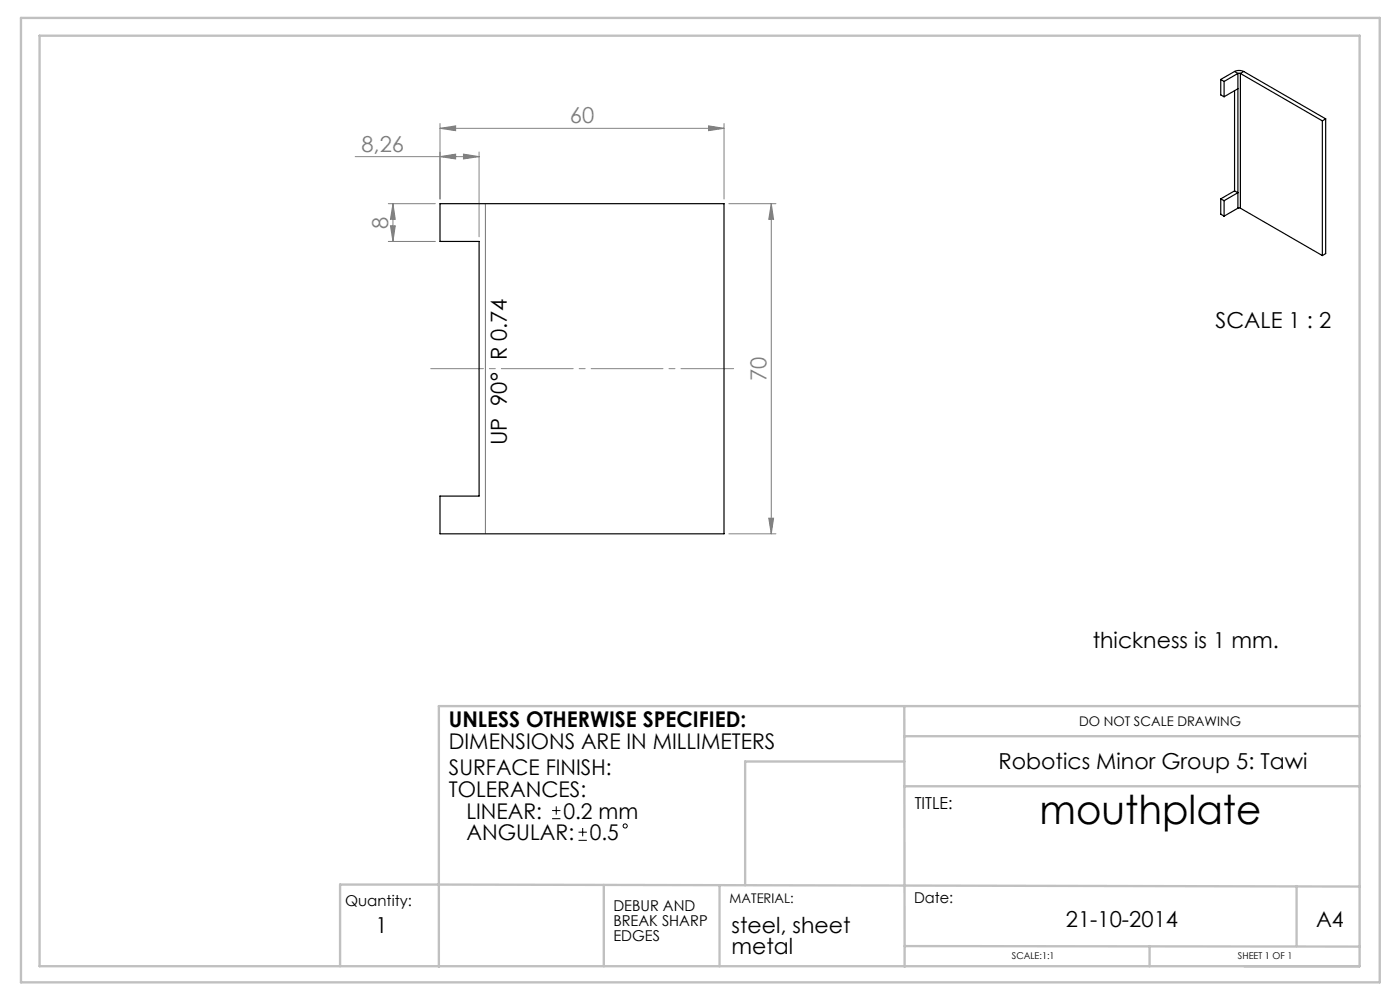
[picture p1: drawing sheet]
<svg xmlns="http://www.w3.org/2000/svg" width="297mm" height="210mm" viewBox="0 0 297 210" stroke-linecap="round" stroke-linejoin="round" font-family="sans-serif">
<g fill="none" stroke="#000" stroke-width=".21">
<path d="M117.1 173.7h1.8M117.1 171.9h1.8M118 171.1v1.7M122.7 178.3h1.8M122.7 176.5h1.8M123.6 175.6v1.8"/>
<circle cx="132.6" cy="175.2" r=".44"/>
</g>
<g fill="none" stroke="#808080" stroke-width=".21">
<path d="M75.4 33.2h26.2M93.3 27.2l3.4-.5v1zM93.3 33.2l3.4-.5v1zM93.3 26.2v16M93.3 27.2h60.3M98.3 32.7l3.3 .5-3.3 .5zM101.6 32.2v18M150.3 26.7l3.3 .5-3.3 .5zM153.6 26.2v16M82.4 43.2h10M82.4 51.2h10M82.8 47.9h1.1l-.5 3.3z"/>
<path d="M83.4 43.2v8M83.4 43.2l.5 3.3h-1.1zM103 43.2v70M154.6 43.2h10M163.6 43.2l.5 3.3h-1zM163.6 43.2v70M154.6 113.2h10M163.1 109.9h1l-.5 3.3z"/>
</g>
<path d="M155.6 78.2h-64.2" fill="none" stroke="#808080" stroke-width=".21" stroke-dasharray="15.2 1.3 1.3 1.3" stroke-dashoffset="4.1"/>
<g fill="none" stroke="#c0c0c0" stroke-width=".5">
<path d="M4.4 3.8h288.3v204.6h-288.3zM8.4 7.6h280v197.4h-280zM191.8 149.8l.1 55.3M191.8 156.2h96.6M288.4 149.8h-195.3v55.3M191.8 166.8h96.6M191.8 161.5h-33.7v26.3M128.1 187.7v17.3M152.6 187.7v17.3M275.1 188v12.7M288.4 188.1l-216.3-.5v17.4M191.9 200.7l96.5 .1"/>
<path d="M243.9 200.7v4.3"/>
</g>
<g fill="#808080">
<path d="M93.3 27.2l3.4-.5v1zM150.3 26.7l3.3 .5-3.3 .5z"/>
<path d="M93.3 33.2l3.4-.5v1zM98.3 32.7l3.3 .5-3.3 .5z"/>
<path d="M163.1 109.9h1l-.5 3.3zM163.6 43.2l.5 3.3h-1z"/>
<path d="M83.4 43.2l.5 3.3h-1.1zM82.8 47.9h1.1l-.5 3.3z"/>
</g>
<g fill="none" stroke="#000" stroke-width=".25">
<path d="M259 16.9l.7 .4M259 16.9v3.2l.7 .4M259.7 17.3v3.2M261.9 15.2l.7-.3 1.2 .3M261.9 15.2l-2.9 1.7M261.9 15.2l.7 .4M261.9 19.3v21.2M262.6 15.6h.5M262.6 15.6l-2.9 1.7M262.6 15.6v28.6M262.6 18.8l-2.9 1.7M263.1 15.6l17.4 10"/>
<path d="M263.1 15.6v28.6M263.8 15.2l17.4 10M263.8 15.2l-.7 .4M280.5 25.6v28.6M281.2 25.2l-.7 .4M281.2 25.2v28.6l-.7 .4M93.3 43.2h60.3v70h-60.3v-8h8.3v-54h-8.3zM259 42.2v3.2l.7 .5M259 42.2l.7 .4M259.7 42.6v3.3M261.9 40.5l.7 .4-2.9 1.7M261.9 40.5l-2.9 1.7"/>
<path d="M262.6 44.2h.5M262.6 44.2l-2.9 1.7M263.1 44.2l17.4 10"/>
</g>
<text font-size="8.5" x="220.5" y="174.8">mouthplate</text>
<g font-size="4.7" fill="#808080">
<text x="120.9" y="26.2">60</text>
<text x="76.7" y="32.2">8,26</text>
<text x="82.4" y="48.5" transform="rotate(-90 82.4 48.5)">8</text>
<text x="162.6" y="80.8" transform="rotate(-90 162.6 80.8)">70</text>
</g>
<g font-size="4.7">
<text x="257.8" y="69.5">SCALE 1 : 2</text>
<text x="107.6" y="94.5" transform="rotate(-90 107.6 94.5)">UP 90° R 0.74</text>
<text x="231.8" y="137.4">thickness is 1 mm.</text>
<text x="211.8" y="163.1">Robotics Minor Group 5: Tawi</text>
<text x="79.6" y="197.8">1</text>
<text x="155.2" y="197.8">steel, sheet</text>
<text x="226.1" y="196.6">21-10-2014</text>
<text x="155.2" y="202.4">metal</text>
</g>
<g font-size="4.6">
<text x="95.2" y="154.3">UNLESS OTHERWISE SPECIFIED:</text>
<text x="95.2" y="158.9">DIMENSIONS ARE IN MILLIMETERS</text>
<text x="95.2" y="164.5">SURFACE FINISH:</text>
<text x="95.2" y="169.1">TOLERANCES:</text>
<text x="98.9" y="173.7">LINEAR:</text>
<text x="119.5" y="173.7">0.2 mm</text>
<text x="99" y="178.2">ANGULAR:</text>
<text x="125.1" y="178.2">0.5</text>
<text x="279.2" y="196.6">A4</text>
</g>
<text font-size="3.5" x="194" y="171.7">TITLE:</text>
<g font-size="3.2">
<text x="193.9" y="191.5">Date:</text>
<text x="73.2" y="192.2">Quantity:</text>
<text x="130.1" y="193.2">DEBUR AND</text>
<text x="130.1" y="196.4">BREAK SHARP</text>
<text x="130.1" y="199.6">EDGES</text>
</g>
<g font-size="2.8">
<text x="228.9" y="153.9">DO NOT SCALE DRAWING</text>
<text x="154.8" y="191.5">MATERIAL:</text>
</g>
<g font-size="2">
<text x="214.7" y="203.5">SCALE:1:1</text>
<text x="262.6" y="203.5">SHEET 1 OF 1</text>
</g>
</svg>
